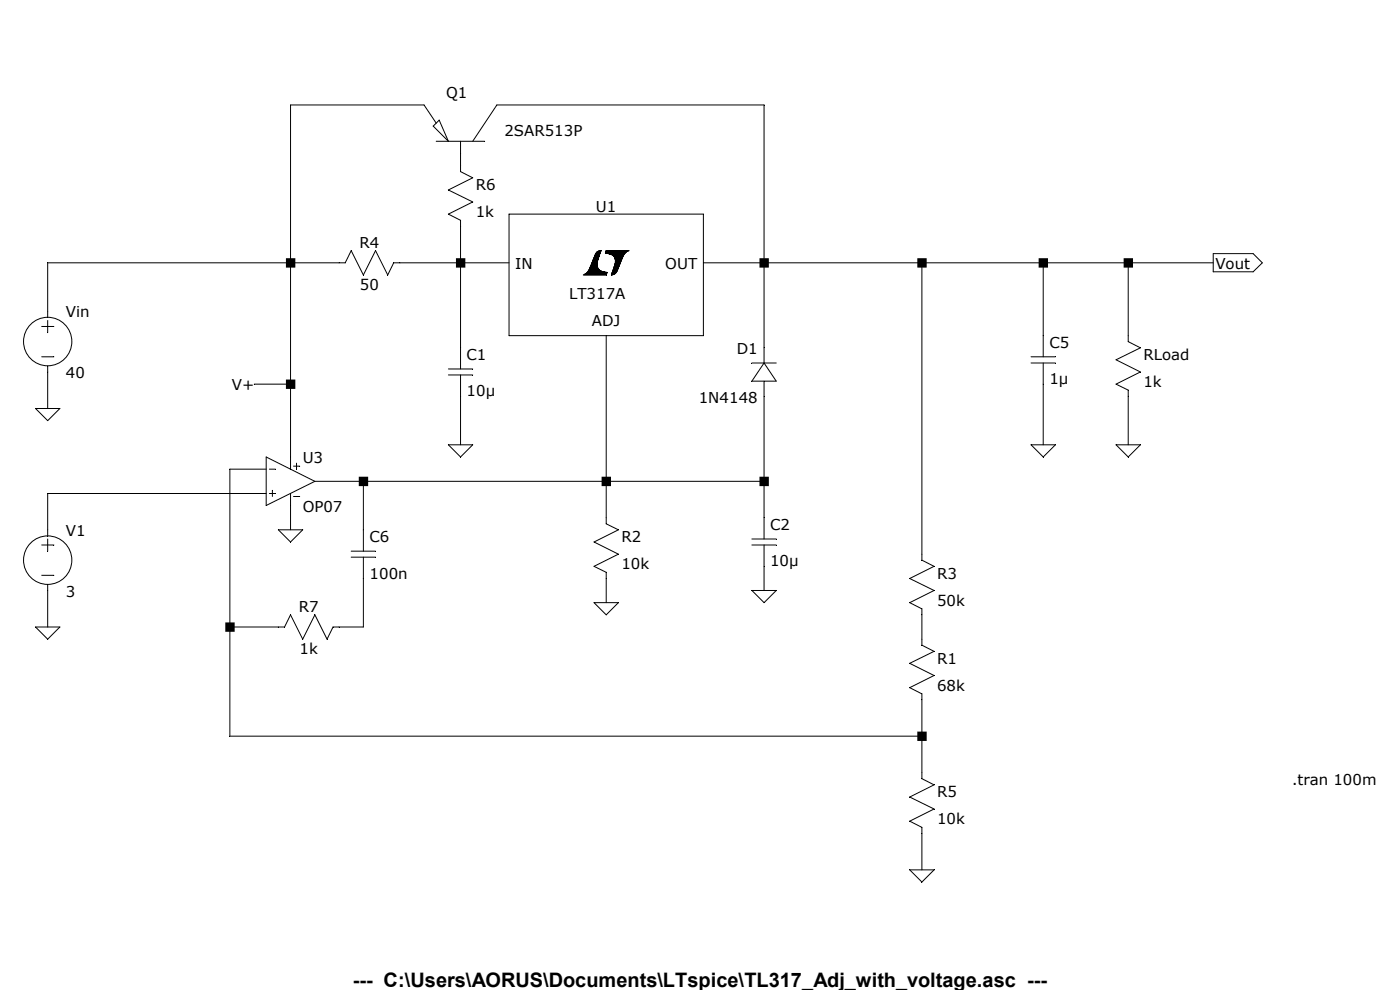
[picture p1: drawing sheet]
<svg xmlns="http://www.w3.org/2000/svg" width="297mm" height="210mm" viewBox="0 0 297 210" stroke-linecap="round" stroke-linejoin="round" font-family="sans-serif">
<g fill="none" stroke="#000" stroke-width=".21">
<path d="M91.9 26.8l1.3-1.3 1.9 4.5zM92.5 26.1l-2.5-3.8h-28.4v77.2M92.5 30h10.3M97.7 30v6.4l2.6 1.3-5.2 2.6 5.2 2.5-5.2 2.6 2.6 1.3v31.6M100.3 30l5.1-7.7h56.7v54.7M108 45.4h41.2v25.8h-41.2zM108 55.8h-24.5l-1.2 2.5-2.6-5.1-2.6 5.1-2.6-5.1-1.3 2.6h-63.1v11.5M123.7 58.3h4.9M123.8 58.3h4.8M123.9 58.3h4.7M124 58.2h4.7M124.2 58.1h4.5"/>
<path d="M124.3 58h4.4M124.4 58h4.3M124.5 57.9h4.2M124.5 57.8h4.3M124.6 57.7h3.9M124.7 57.7h3.6M124.7 57.7h3.4M124.8 57.6h3.1M124.8 57.5h2.8M124.8 57.4h2.6M124.9 57.4h2.4M124.9 57.3h2.3"/>
<path d="M125 57.3h2.2M125 57.2h2.1M125 57.1l2.1 .1M125 57.1h2M125.1 57h1.8M125.1 57.1h1.9M125.1 56.9l1.8 .1M125.1 56.9h1.7M125.2 56.7h1.6M125.2 56.8h1.6M125.2 56.6h1.5M125.2 56.7h1.5"/>
<path d="M125.3 56.6h1.4M125.3 56.4h1.4M125.3 56.5h1.4M125.4 56.3h1.3M125.4 56.2h1.3M125.5 56.1h1.1M125.5 56h1.1M125.6 55.8h1.1M125.6 55.7h1.1M125.6 55.6h1.1M125.7 55.5h1M125.7 55.6h1"/>
<path d="M125.7 55.4h1M125.8 55.2h1M125.8 55.3h1M125.9 55.1h.9M125.9 54.9h1M125.9 55h1M125.9 54.8h1M126 54.8h1M126 54.7h1M126.1 54.6h.9M126.1 54.4h1M126.1 54.5h.9"/>
<path d="M126.2 54.3h.9M126.2 54.4h.9M126.2 54.2h.9M126.2 54.1h.9M126.3 54.1h.9M126.3 53.9h.9M126.4 53.9h.8M126.4 53.8h.9M126.4 53.7h.9M126.5 53.7h.8M126.5 53.6h.8M126.6 53.5h.8"/>
<path d="M126.7 53.5h.7M126.7 55.9h-1.2M126.7 53.4h.7M126.9 55l-1 .1M126.9 53.3h.6M127 53.3h.5M127 54.6l-1 .1M127.1 53.2h.4M127.2 54h-.9M128.4 53.7h4.2M128.4 53.6h4.3M128.5 53.5h4.3"/>
<path d="M128.5 53.5h4.4M128.5 53.4h4.4M128.6 53.3h4.5M128.6 53.3h4.6M128.6 53.7h4M128.7 53.8h3.9M129.2 53.8h3.3M129.3 53.9h3.2M129.6 53.9h2.8M129.7 54h2.7M129.7 58.3h.4M129.7 58.3h.3"/>
<path d="M129.7 58.3h.2M129.8 58.1h.6M129.8 57.9h.8M129.8 58h.8M129.8 54.1h2.5M129.9 57.9h.8M129.9 57.7h.9M129.9 54.1h2.4M130 57.7h.8M130 57.6h.9M130 54.1h2.3M130 57.5h.9"/>
<path d="M130 57.4h.9M130 54.2h2.2M130.1 57.3h.9M130.1 57.2h.9M130.1 54.3h2.1M130.1 57.1h1M130.2 54.3h2M130.2 57h.9M130.2 54.4h2M130.2 56.9h.9M130.3 56.7h.9M130.3 56.8h.9"/>
<path d="M130.3 54.5h1.8M130.3 56.6h.9M130.3 56.6h1M130.3 58.2h-.5M130.3 54.6h1.8M130.3 56.4h1.1M130.3 56.5h1M130.4 56.4h1M130.4 56.3h1M130.4 54.7h1.6M130.4 56.1h1M130.4 56.2h1"/>
<path d="M130.5 54.8h1.5M130.5 54.9h1.5M130.5 56h1M130.5 54.9h1.4M130.5 55h1.4M130.5 55.9h1.1M130.5 55.8h1.1M130.6 58h-.8M130.6 55.2h1.2M130.6 55.1h1.2M130.6 55.4h1.1M130.6 55.3h1.1"/>
<path d="M130.6 55.5h1.1M130.6 55.6h1.1M130.6 55.8h1M130.6 55.7h1M130.8 57.8h-.9M131.1 56.9l-.9 .1M131.3 56.5l-1 .1M132.1 54.6l-1.7 .1M132.8 53.6h-4.4M133.1 53.3l-4.6 .1M133.5 53.2h-4.9M149.2 55.8h108.2"/>
<path d="M195.6 55.8v63l2.6 1.3-5.2 2.6 5.2 2.6-5.2 2.5 2.6 1.4v7.7l2.6 1.3-5.2 2.5 5.2 2.6-5.2 2.6 2.6 1.3v18l2.6 1.3-5.2 2.6 5.2 2.5-5.2 2.6 2.6 1.3v9M221.3 55.8v19.9M239.4 55.8v16.7l2.5 1.3-5.1 2.5 5.1 2.6-5.1 2.6 2.6 1.3v11.6M257.4 53.8h8.5l1.9 2-1.9 1.9h-8.5zM8.8 69.3h2.6M8.8 75.7h2.6M10.1 68v2.6M10.1 77.6v9.1M95.1 78.3h5.2M95.1 79.5h5.2M97.7 79.5v14.9M128.6 71.2v39.9l2.6 1.3-5.2 2.6 5.2 2.6-5.2 2.5 2.6 1.3v6.4"/>
<path d="M159.5 77h5.2M162.1 77l2.6 3.9h-5.2zM218.7 75.7h5.2M218.7 77h5.2M221.3 77v17.4M7.5 86.7h5.2l-2.6 2.5zM53.9 81.5h7.7M56.5 96.9l10.3 5.2-10.3 5.1zM56.5 99.5h-7.7v56.7h146.8M57.1 99.5h1.3M62.3 98.9h1.3M62.9 98.3v1.2"/>
<path d="M95.1 94.4h5.2l-2.6 2.5zM162.1 80.9v33.4M218.7 94.4h5.2l-2.6 2.5zM236.8 94.4h5.1l-2.5 2.5zM8.8 115.6h2.6M10.1 114.3v2.6M56.5 104.7h-46.4v9M57.1 104.7h1.3M57.8 104v1.3M59.1 112.4h5.1l-2.6 2.6zM61.6 104.7v7.7M62.3 105.3h1.3"/>
<path d="M66.8 102.1h95.3M74.5 116.9h5.2M74.5 118.2h5.2M77.1 102.1v14.8M77.1 118.2v14.8h-6.4l-1.3 2.6-2.6-5.2-2.6 5.2-2.6-5.2-1.2 2.6h-11.6M159.5 114.3h5.2M159.5 115.6h5.2M162.1 115.6v9.7M7.5 133h5.2l-2.6 2.6zM8.8 122h2.6M10.1 124v9M126 127.8h5.2l-2.6 2.6z"/>
<path d="M159.5 125.3h5.2l-2.6 2.5zM193 184.5h5.2l-2.6 2.6z"/>
<circle cx="10.1" cy="72.5" r="5.1"/>
<circle cx="10.1" cy="118.8" r="5.1"/>
</g>
<path d="M47.8 132h2v2h-2zM60.7 54.8h2v2h-2zM60.7 80.5h2v2h-2zM76.1 101.1h2v2h-2zM96.7 54.8h2v2h-2zM127.6 101.1h2v2h-2zM161.1 54.8h2v2h-2zM161.1 101.1h2v2h-2zM194.6 54.8h2v2h-2zM194.6 155.2h2v2h-2zM220.3 54.8h2v2h-2zM238.4 54.8h2v2h-2z" fill-rule="evenodd" fill="#000"/>
<text font-size="4.2" x="74.8" y="209.3">--- C:\Users\AORUS\Documents\LTspice\TL317_Adj_with_voltage.asc ---</text>
<g font-size="3.2">
<text x="94.7" y="20.8">Q1</text>
<text x="107" y="28.9">2SAR513P</text>
<text x="100.9" y="40.3">R6</text>
<text x="100.9" y="46.1">1k</text>
<text x="126.4" y="45">U1</text>
<text x="76.3" y="52.5">R4</text>
<text x="109.3" y="57.1">IN</text>
<text x="141.1" y="57.1">OUT</text>
<text x="257.9" y="57.1">Vout</text>
<text x="76.4" y="61.6">50</text>
<text x="120.7" y="63.5">LT317A</text>
<text x="14" y="67.4">Vin</text>
<text x="125.6" y="69.3">ADJ</text>
<text x="99" y="76.4">C1</text>
<text x="156.3" y="75.1">D1</text>
<text x="222.6" y="73.8">C5</text>
<text x="242.6" y="76.4">RLoad</text>
<text x="14" y="80.2">40</text>
<text x="49.2" y="82.8">V+</text>
<text x="222.6" y="81.5">1µ</text>
<text x="242.6" y="82.2">1k</text>
<text x="99" y="84.1">10µ</text>
<text x="148.3" y="85.4">1N4148</text>
<text x="64.2" y="98.3">U3</text>
<text x="14" y="113.7">V1</text>
<text x="64.2" y="108.5">OP07</text>
<text x="163.4" y="112.4">C2</text>
<text x="78.4" y="115">C6</text>
<text x="131.8" y="115">R2</text>
<text x="78.4" y="122.7">100n</text>
<text x="131.8" y="120.8">10k</text>
<text x="163.4" y="120.1">10µ</text>
<text x="198.8" y="122.7">R3</text>
<text x="14" y="126.6">3</text>
<text x="63.4" y="129.8">R7</text>
<text x="198.8" y="128.5">50k</text>
<text x="63.5" y="138.8">1k</text>
<text x="198.8" y="140.8">R1</text>
<text x="198.8" y="146.6">68k</text>
<text x="274.1" y="166.5">.tran 100m</text>
<text x="198.8" y="169.1">R5</text>
<text x="198.8" y="174.9">10k</text>
</g>
</svg>
